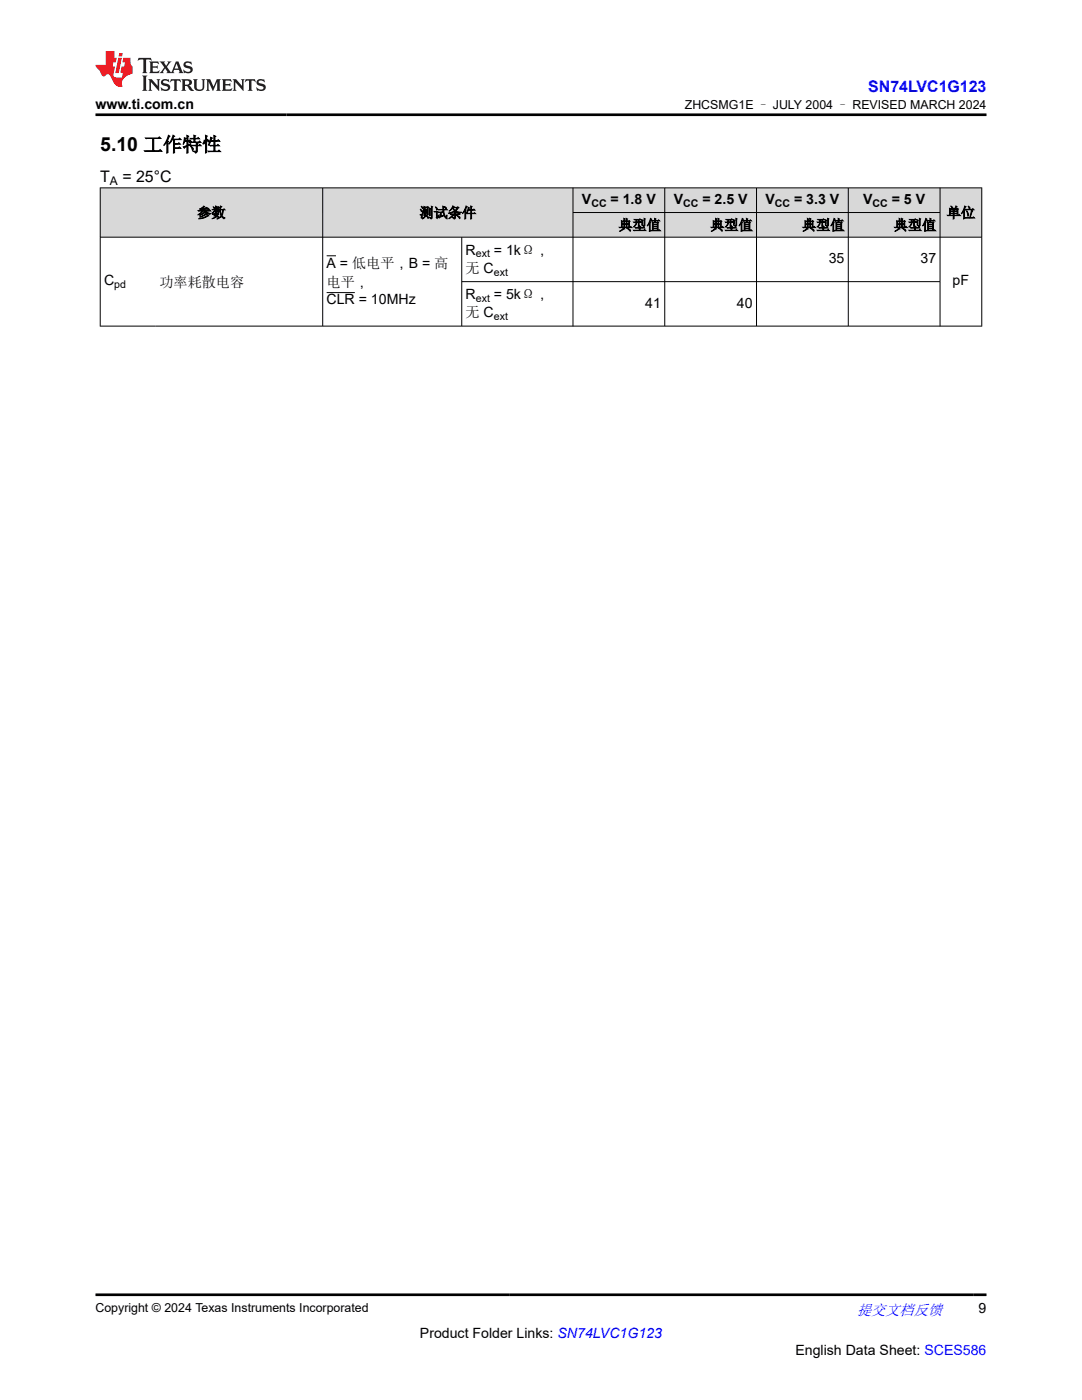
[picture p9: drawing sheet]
<svg xmlns="http://www.w3.org/2000/svg" width="216mm" height="279mm" viewBox="0 0 216 279" stroke-linecap="round" stroke-linejoin="round" font-family="sans-serif">
<g fill="#d8d8d8">
<path d="M20 37.5h175.9v4.9h-175.9z" fill-rule="evenodd"/>
<path d="M20.1 37.6h44.2v9.7h-44.2z" fill-rule="evenodd"/>
<path d="M64.5 37.6h49.8v9.7h-49.8z" fill-rule="evenodd"/>
<path d="M114.4 37.6h18.2v4.8h-18.2z" fill-rule="evenodd"/>
<path d="M132.7 37.6h18.2v4.8h-18.2z" fill-rule="evenodd"/>
<path d="M151 37.6h18.2v4.8h-18.2z" fill-rule="evenodd"/>
<path d="M169.3 37.6h18.2v4.8h-18.2z" fill-rule="evenodd"/>
<path d="M187.6 37.6h8.2v9.7h-8.2z" fill-rule="evenodd"/>
<path d="M114.4 42.5h18.2v4.8h-18.2z" fill-rule="evenodd"/>
<path d="M132.7 42.5h18.2v4.8h-18.2z" fill-rule="evenodd"/>
<path d="M151 42.5h18.2v4.8h-18.2z" fill-rule="evenodd"/>
<path d="M169.3 42.5h18.2v4.8h-18.2z" fill-rule="evenodd"/>
</g>
<g fill="none" stroke="#000" stroke-width=".2">
<path d="M19.9 37.5h176.1M20 37.4v27.7M64.4 37.4v27.7M114.3 37.4v27.7M132.6 37.4v27.7M151 37.4v27.7M169.3 37.4v27.7M187.6 37.4v27.7M195.9 37.4v27.7M19.9 47.3h176.1M65.2 51.1h1.8M65.2 58.4h5.6"/>
<path d="M92.1 47.3v17.8M92.1 56.2h95.5M114.3 42.4h73.3M19.9 65.1h176.1"/>
</g>
<path d="M27.7 11.6l-.2 .5 .5-.2h.6v.1v2.2l-.2 .4h1l-.2-.4v-2.2v-.1h.5l.5 .2-.1-.5zM29.8 12.3l.2 .4v1.5l-.2 .4h1.9l.1-.6a1.08 1.08 0 0 1-1.3 .2v-.7h.6l.4 .2v-.7l-.4 .2h-.6v-.5l.2-.2a1 1 0 0 1 1 .3l-.1-.5zM31.8 12.3l1 1.1-1 1.2h.9l-.2-.2 .4-.8 .5 .8-.2 .2h1.6l-.2-.2 .1-.5h1l.1 .5-.1 .2h.9l-.2-.3-.8-2h-.5l-1 2.2-.8-1.1 .9-1.1h-.8l.2 .2-.5 .6-.3-.6 .1-.2zM35.2 12.7l.4 1h-.8zM36.8 12.4a.65 .65 0 0 0-.2 .7 .65 .65 0 0 0 .6 .5l.7 .1 .1 .3a.79 .79 0 0 1-.7 .4 .79 .79 0 0 1-.7-.5l.1 .7 .2-.1a.93 .93 0 0 0 1.1 .1 .93 .93 0 0 0 .4-1 1.46 1.46 0 0 0-1.2-.6l-.1-.3a1.09 1.09 0 0 1 1.2 .2l-.2-.6-.1 .1-.6-.2zM28.4 15.1l.2 .4v2.2l-.2 .4h1l-.2-.4v-2.2l.2-.4zM29.6 15.8l.2 .4v1.5l-.2 .4h.8l-.3-.4v-1.3l1.7 1.8v-2l.2-.4h-.8l.2 .2 .1 1.1-1.2-1.3zM32.3 15.9a.65 .65 0 0 0-.2 .8 .65 .65 0 0 0 .7 .4l.6 .2 .1 .2a.79 .79 0 0 1-.7 .4 .79 .79 0 0 1-.7-.5l.1 .7 .2-.1a.93 .93 0 0 0 1.1 .1 .93 .93 0 0 0 .4-.9 1.46 1.46 0 0 0-1.2-.6l-.1-.4a1.09 1.09 0 0 1 1.2 .2l-.2-.6-.1 .1-.6-.1zM34.1 15.8l-.1 .6a.63 .63 0 0 1 .7-.3l.1 1.6-.3 .4h1l-.2-.4v-1.6a.66 .66 0 0 1 .8 .3l-.1-.6zM36.2 15.8l.2 .4v1.5l-.2 .4h.9l-.2-.2v-.7h.5l.1 .2a.79 .79 0 0 0 1.2 .6l-1-.9a.61 .61 0 0 0 .6-.6 .61 .61 0 0 0-.5-.7zM36.9 16.1h.2a.47 .47 0 0 1 .5 .1 .47 .47 0 0 1 .1 .5l-.2 .1-.6 .1zM38.5 15.8l.2 .2a2.27 2.27 0 0 0 .4 2 1.04 1.04 0 0 0 1.7-.7v-1.3l.2-.2h-.8l.2 .4v1.1a.6 .6 0 0 1-.6 .6 .6 .6 0 0 1-.6-.6v-1.1l.3-.4zM41.1 15.8l.2 .4v1.5l-.2 .4h.7l-.2-.4v-1.4l.9 1.9 .8-1.9v1.4l-.2 .4h1l-.3-.4v-1.5l.3-.4h-.8l-.7 1.5-.7-1.5zM44.3 15.8l.2 .4v1.5l-.2 .4h1.9l.1-.6a1.09 1.09 0 0 1-1.3 .2v-.7h.6l.4 .2v-.6l-.4 .2h-.6v-.6l.2-.1a1.01 1.01 0 0 1 1 .3l-.1-.6zM46.4 15.8l.3 .4v1.5l-.3 .4h.8l-.2-.4v-1.3l1.6 1.8v-2l.2-.4h-.7l.2 .2v1.1l-1.2-1.3zM49 15.8l-.1 .6a.63 .63 0 0 1 .8-.3v1.6l-.3 .4h1l-.2-.4v-1.6a.66 .66 0 0 1 .8 .3l-.1-.6zM51.4 15.9a.65 .65 0 0 0-.2 .8 .65 .65 0 0 0 .6 .4l.6 .2 .2 .2a.79 .79 0 0 1-.8 .4 .79 .79 0 0 1-.6-.5l.1 .7 .2-.1a.93 .93 0 0 0 1 .1 .93 .93 0 0 0 .5-.9 1.46 1.46 0 0 0-1.3-.6l-.1-.4a1.09 1.09 0 0 1 1.3 .2l-.2-.6-.2 .1-.5-.1z" fill="#231f20"/>
<path d="M21.1 10.2v2.8h-2.1l.1 .3 .9 1a.95 .95 0 0 0 .9 .9 .59 .59 0 0 1 .6-.4 .59 .59 0 0 1 .5 .4l.4 .7a1.59 1.59 0 0 0 2.1 1.4 1.61 1.61 0 0 1 1-2.3l1-.3-.1-1.5a1.59 1.59 0 0 1-.4-1.7h-1.4l-.2 .9h.5l-.1 .9h-.5l-.2 1v.2l.4 .1-.2 .9h-.6a.73 .73 0 0 1-1.1-.7l.3-1.5h-.5l.2-.9h.5l.2-.9h-.5v-1.3zM23.6 11.5l-.6 3.1h.7l.6-3.1zM23.8 10.6l-.1 .6h.7l.1-.6z" fill="#ed1c24"/>
<path d="M19 22.9h177.8M19 258.4h177.8" fill="none" stroke="#000" stroke-width=".53"/>
<text font-size="3.9" x="20" y="30.2">5.10 工作特性</text>
<text font-size="3.2" fill="#00f" x="173.3" y="18.3">SN74LVC1G123</text>
<g font-size="3.2">
<text x="20" y="36.3">T</text>
<text x="24.4" y="36.3">= 25°C</text>
</g>
<text font-size="3" fill="#00f" x="171" y="262.4">提交文档反馈</text>
<g font-size="2.8">
<text x="19" y="21.7">www.ti.com.cn</text>
<text x="116.1" y="40.7">V</text>
<text x="121.8" y="40.7">= 1.8 V</text>
<text x="134.4" y="40.7">V</text>
<text x="140.1" y="40.7">= 2.5 V</text>
<text x="152.7" y="40.7">V</text>
<text x="158.5" y="40.7">= 3.3 V</text>
<text x="172.2" y="40.7">V</text>
<text x="177.9" y="40.7">= 5 V</text>
<text x="39.4" y="43.4">参数</text>
<text x="83.7" y="43.4">测试条件</text>
<text x="123.4" y="45.9">典型值</text>
<text x="141.7" y="45.9">典型值</text>
<text x="160" y="45.9">典型值</text>
<text x="178.3" y="45.9">典型值</text>
<text x="188.9" y="43.4">单位</text>
<text x="65.2" y="53.6">A = 低电平，B = 高</text>
<text x="92.9" y="50.8">R</text>
<text x="98.5" y="50.8">= 1kΩ，</text>
<text x="165.4" y="52.5">35</text>
<text x="183.7" y="52.5">37</text>
<text x="20.8" y="56.9">C</text>
<text x="31.8" y="57.2">功率耗散电容</text>
<text x="65.2" y="57.2">电平，</text>
<text x="92.9" y="54.5">无 C</text>
<text x="92.9" y="59.7">R</text>
<text x="98.5" y="59.7">= 5kΩ，</text>
<text x="190.1" y="56.9">pF</text>
<text x="65.2" y="60.6">CLR = 10MHz</text>
<text x="92.9" y="63.4">无 C</text>
<text x="128.7" y="61.4">41</text>
<text x="147" y="61.4">40</text>
<text x="195.3" y="262.1">9</text>
<text x="83.8" y="266.9">Product Folder Links: SN74LVC1G123</text>
<text x="158.7" y="270.3">English Data Sheet: SCES586</text>
</g>
<g font-size="2.5">
<text x="136.6" y="21.8">ZHCSMG1E – JULY 2004 – REVISED MARCH 2024</text>
<text x="19" y="261.8">Copyright © 2024 Texas Instruments Incorporated</text>
</g>
<text font-size="2.4" x="21.9" y="37">A</text>
<g font-size="2.1">
<text x="118" y="41.2">CC</text>
<text x="136.3" y="41.2">CC</text>
<text x="154.6" y="41.2">CC</text>
<text x="174.1" y="41.2">CC</text>
<text x="94.9" y="51.4">ext</text>
<text x="22.8" y="57.5">pd</text>
<text x="98.5" y="55">ext</text>
<text x="94.9" y="60.2">ext</text>
<text x="98.5" y="63.9">ext</text>
</g>
</svg>
